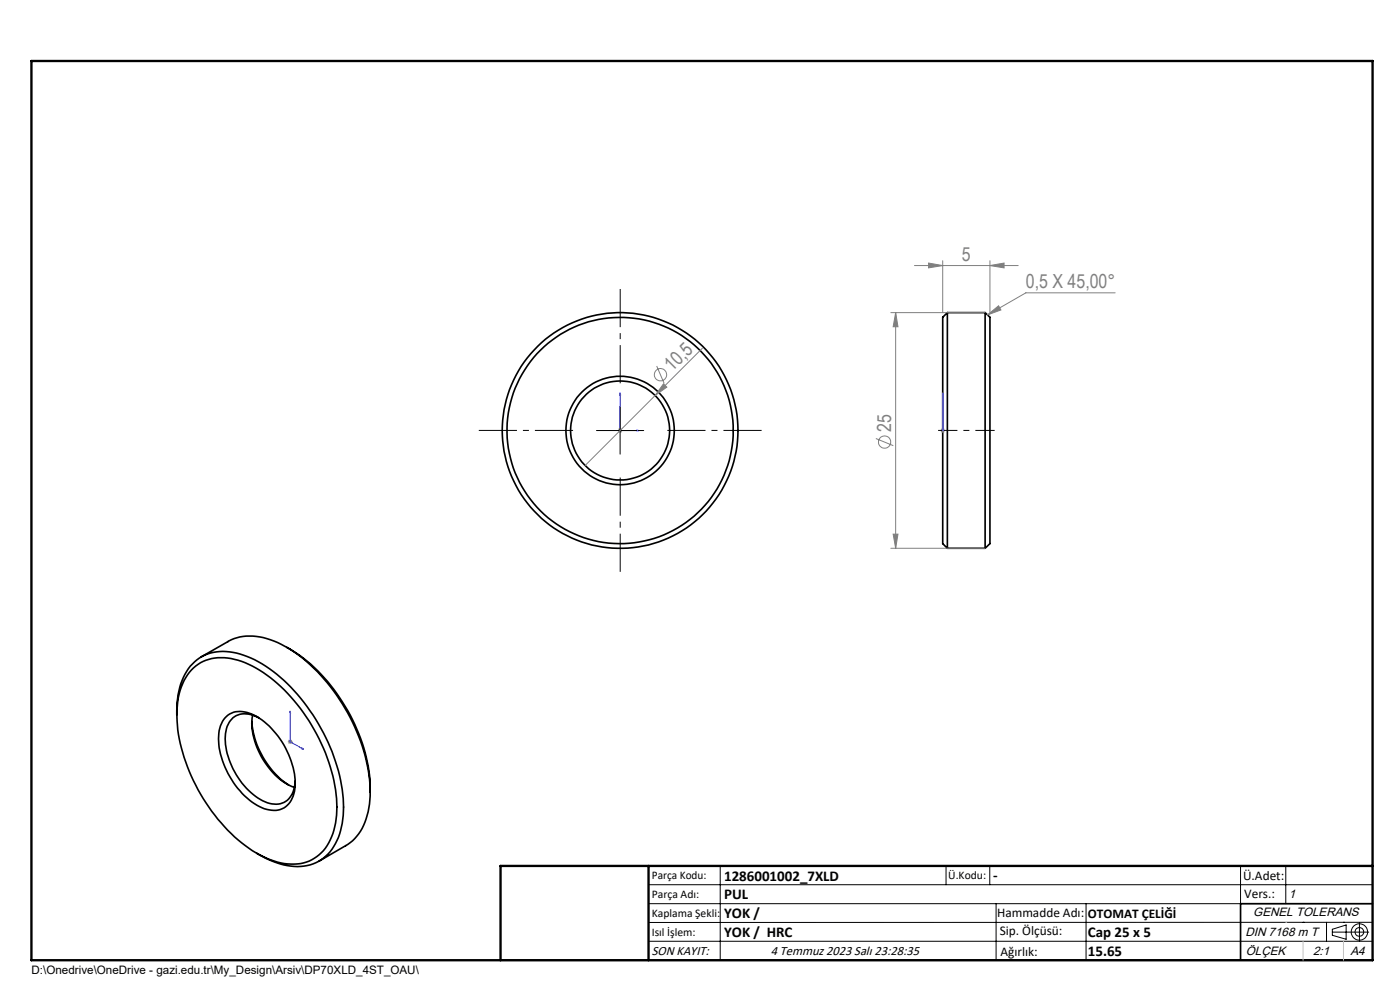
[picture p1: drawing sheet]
<svg xmlns="http://www.w3.org/2000/svg" width="297mm" height="210mm" viewBox="0 0 297 210" stroke-linecap="round" stroke-linejoin="round" font-family="sans-serif">
<g fill="none" stroke="#000" stroke-width=".35">
<path d="M201 66.3v50M201 66.3l-1 1v48l1 1M201 66.3h8M209 66.3v50M209 66.3l1 1v48l-1 1M201 116.3h8M42.7 139.3l5.7-3.2a11.5 11.5 0 0 1 10.5 .2 35.3 35.3 0 0 1 15.4 15.9 35.3 35.3 0 0 1 4.2 15.7M60.9 137.3a36.4 36.4 0 0 1 15.6 19.3 30.3 30.3 0 0 1 2 11.3M37.5 151.6a14.9 14.9 0 0 1 3.3-10.7 9.6 9.6 0 0 1 10.1-2.2 28.8 28.8 0 0 1 14.2 11.2 38.5 38.5 0 0 1 7.8 21.3 13.7 13.7 0 0 1-3.8 10.4 10 10 0 0 1-10.4 1.4l-2.3-.9-1.9-1.1M40.6 142.2a9.2 9.2 0 0 1 9.9-2.2 28.3 28.3 0 0 1 13.9 11.2 35.9 35.9 0 0 1 7 20.9 12.6 12.6 0 0 1-3.7 9.2 9.9 9.9 0 0 1-10.3 1.1 30.2 30.2 0 0 1-13.7-12.1 35.1 35.1 0 0 1-6.2-19.1 13.5 13.5 0 0 1 3.1-9zM48 152a5 5 0 0 1 5.9-.3 17.3 17.3 0 0 1 8.6 15.6 4.6 4.6 0 0 1-4.4 4.6 10.4 10.4 0 0 1-7.2-4.2 16.7 16.7 0 0 1-4.4-12.7l.7-2zM53.4 153.1a18.1 18.1 0 0 0 7.8 13.4"/>
<path d="M53.6 151.7a15.2 15.2 0 0 0 4.3 12.2 11.1 11.1 0 0 0 4.5 3.1M54.9 152.3a4.5 4.5 0 0 0-6 .6 8.7 8.7 0 0 0-.5 7.6 15.4 15.4 0 0 0 8.3 9.8 4.2 4.2 0 0 0 5.8-3.9l.1-.7M78.5 167.9a14 14 0 0 1-3.7 10.5l-1 .7-6.1 3.6M291.2 191.7h-28v12M106.2 203.7h185"/>
<circle cx="131.5" cy="91.3" r="11.5"/>
<circle cx="131.6" cy="91.3" r="24"/>
<circle cx="131.6" cy="91.3" r="25"/>
<circle cx="131.6" cy="91.3" r="10.5"/>
</g>
<g fill="none" stroke="#808080" stroke-width=".21">
<path d="M194 56.3h22M197 55.8l3 .5-3 .5zM200 55.3v11M210 56.3l3-.5v1zM210 55.3v11M139.3 77.6l1.6 3.7M149 73.9l-24.9 24.8M189 66.3h20M190 66.3l.5 3h-1zM190 66.3v50M209.5 66.8l2.3-1.9 .5 .8zM236.6 62.1h-19l-8.1 4.7"/>
<path d="M131.1 91.3h.9M131.2 91l.7 .7M131.6 90.8v1M140.8 81.4l.7 .7-2.5 1.8zM185.8 93l3.7 1.5M199.5 91.3h1M199.6 91l.7 .7M200 90.8v1M200.3 91l-.7 .7M189 116.3h20M189.5 113.3h1l-.5 3zM61.1 157.3h1"/>
<path d="M61.2 157l.7 .7M61.6 156.8v1M61.9 157l-.7 .7"/>
<circle cx="140.1" cy="79.5" r="1.31"/>
<circle cx="187.7" cy="93.8" r="1.31"/>
</g>
<g fill="none" stroke="#000" stroke-width=".21">
<path d="M126.5 91.3h10.1M131.6 86.3v10M137.6 187.7h153.6M137.6 191.7h153.6M137.6 199.7h153.6M152.8 183.7v20M200.7 183.7v4M210 183.7v4M211.3 191.7v12M230.4 191.7v12M263.2 183.7v20M272.8 183.7v8"/>
<path d="M276.4 195.6h.1M281.4 195.6v4.1M282.6 197.7h7.8M282.6 197.1l3-.9v3l-3-.8zM285 195.6h.1M288.4 195.8v3.8M291.2 195.6l-153.6 .1"/>
<circle cx="288.4" cy="197.7" r="1.74"/>
<circle cx="288.4" cy="197.7" r=".93"/>
</g>
<path d="M131.6 83.3l.1 .4h-.3zM131.6 83.3v8h3.9M135.1 91.2l.4 .1-.4 .1zM200 91.2v.2zM200 83.3v.4v-.4M200 91.3h.1M200 83.3v8M61.6 150.8v.4l-.1-.1zM61.6 150.8v6.5l2.8 1.7M64.1 158.7l.3 .3-.3-.1z" fill="none" stroke="#00f" stroke-width=".21"/>
<path d="M211 91.3h-12" fill="none" stroke="#000" stroke-width=".21" stroke-dasharray="15.2 1.3 1.3 1.3" stroke-dashoffset="11.1" stroke-linecap="butt"/>
<path d="M121.6 91.3h-20M131.6 81.3v-20M141.6 91.3h20M131.6 101.3v20" fill="none" stroke="#000" stroke-width=".21" stroke-dasharray="15.2 1.3 1.3 1.3" stroke-dashoffset="7.1" stroke-linecap="butt"/>
<path d="M6.7 12.9h284.5v190.8h-284.5zM137.6 183.7v20M291.2 183.7h-185v20" fill="none" stroke="#000" stroke-width=".5"/>
<path d="M272.8 195.6h.1M276.4 199.7v4M285 199.7v4" fill="none" stroke="#c0c0c0" stroke-width=".21"/>
<g fill="#00f">
<path d="M64.1 158.7l.3 .3-.3-.1zM61.6 150.8v.4l-.1-.1zM135.1 91.2l.4 .1-.4 .1zM131.6 83.3l.1 .4h-.3z"/>
<path d="M200 91.2v.2zM200 83.3v.4z"/>
</g>
<g fill="#808080">
<path d="M140.8 81.4l.7 .7-2.5 1.8z"/>
<path d="M197 55.8l3 .5-3 .5zM210 56.3l3-.5v1zM209.5 66.8l2.3-1.9 .5 .8z"/>
<path d="M189.5 113.3h1l-.5 3zM190 66.3l.5 3h-1z"/>
</g>
<g font-size="4.1" fill="#808080">
<text x="204.1" y="55.4">5</text>
<text x="217.7" y="61.2">0,5 X 45,00°</text>
<text x="142.6" y="79" transform="rotate(-45 142.6 79)">10,5</text>
<text x="189.1" y="91.6" transform="rotate(-90 189.1 91.6)">25</text>
</g>
<g font-size="3.2">
<text x="153.6" y="186.8">1286001002_7XLD</text>
<text x="153.6" y="190.8">PUL</text>
<text x="210.7" y="186.6">-</text>
<text x="153.6" y="194.8">YOK /</text>
<text x="153.6" y="198.8">YOK / HRC</text>
<text x="230.8" y="198.7">Cap 25 x 5</text>
<text x="230.8" y="202.8">15.65</text>
</g>
<g font-size="2.8">
<text x="263.7" y="186.7">Ü.Adet:</text>
<text x="263.9" y="190.5">Vers.:</text>
<text x="211.5" y="194.5">Hammadde Adı:</text>
<text x="230.8" y="194.7">OTOMAT ÇELİĞİ</text>
<text x="138.3" y="202.6">SON KAYIT:</text>
<text x="163.5" y="202.6">4 Temmuz 2023 Salı 23:28:35</text>
<text x="212.1" y="198.4">Sip. Ölçüsü:</text>
<text x="212.2" y="202.7">Ağırlık:</text>
</g>
<g font-size="2.6">
<text x="273.4" y="190.4">1</text>
<text x="265.9" y="194.4">GENEL TOLERANS</text>
<text x="264.2" y="198.5">DIN 7168 m T</text>
<text x="264.3" y="202.6">ÖLÇEK</text>
<text x="278.5" y="202.6">2:1</text>
<text x="286.5" y="202.6">A4</text>
</g>
<g font-size="2.5">
<text x="138.3" y="186.4">Parça Kodu:</text>
<text x="138.3" y="190.5">Parça Adı:</text>
<text x="201.2" y="186.5">Ü.Kodu:</text>
<text x="138.3" y="194.5">Kaplama Şekli:</text>
<text x="138.3" y="198.6">Isıl İşlem:</text>
<text x="6.7" y="206.7">D:\Onedrive\OneDrive - gazi.edu.tr\My_Design\Arsiv\DP70XLD_4ST_OAU\</text>
</g>
</svg>
